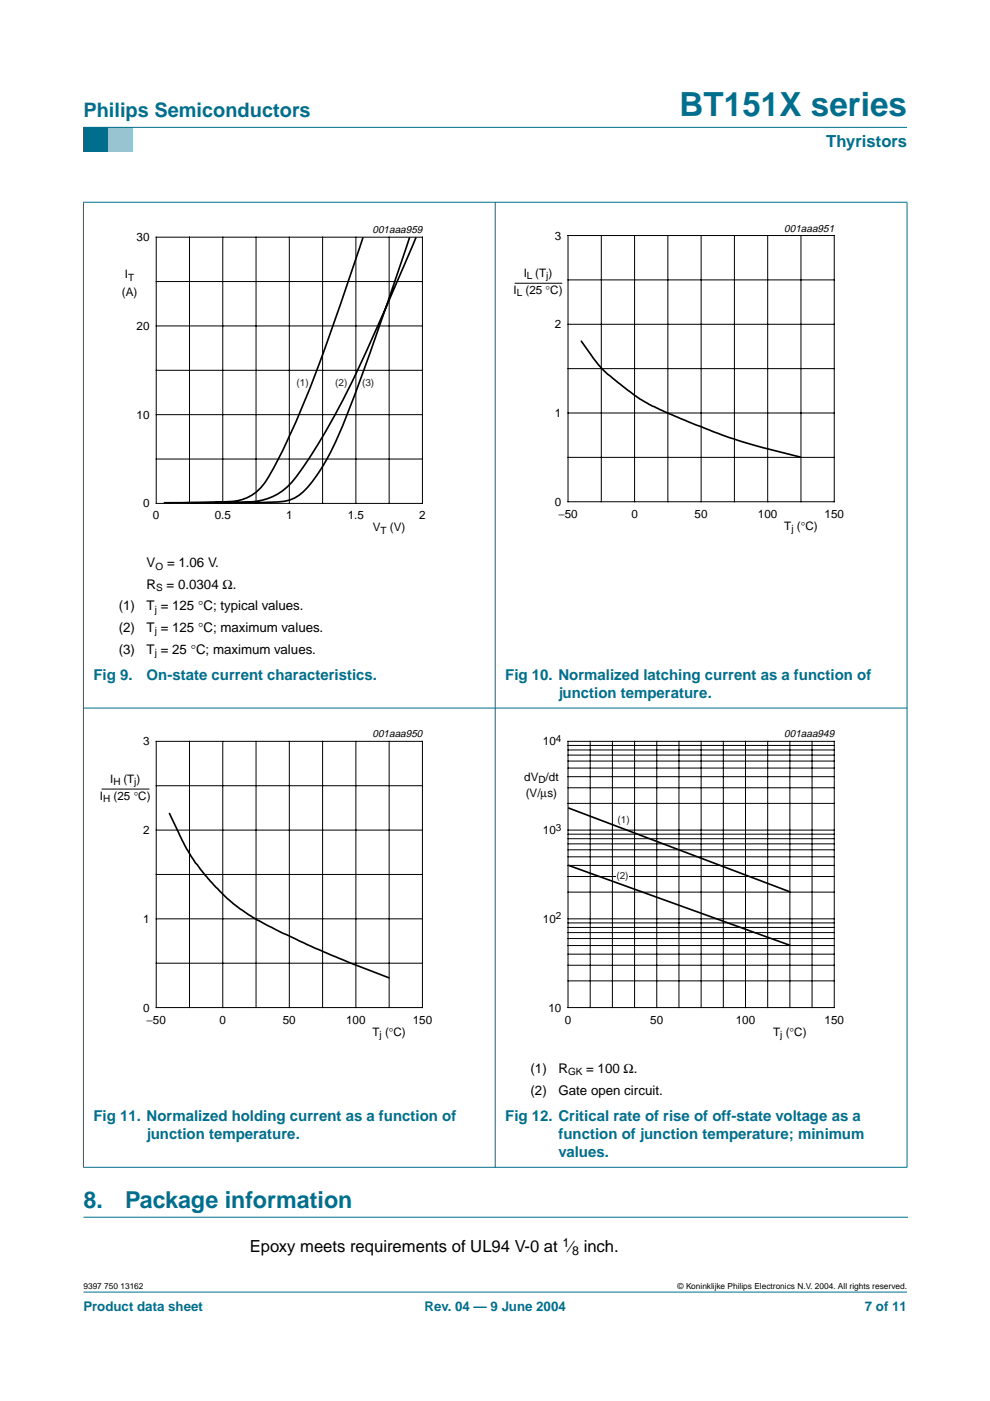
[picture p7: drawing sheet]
<svg xmlns="http://www.w3.org/2000/svg" width="210mm" height="297mm" viewBox="0 0 210 297" stroke-linecap="round" stroke-linejoin="round" font-family="sans-serif">
<path d="M17.7 273.9h174.6z" fill="#006e8c" stroke="#006e8c" stroke-width=".21"/>
<path d="M17.7 27h5.3v5.3h-5.3z" fill-rule="evenodd" fill="#006e8c"/>
<path d="M23 27h5.3v5.3h-5.3z" fill-rule="evenodd" fill="#96c4d6"/>
<g fill="#006e8c" stroke="#006e8c" stroke-width=".21">
<path d="M17.7 27h174.6z"/>
<path d="M17.7 42.9v204.5z"/>
<path d="M105 42.8v204.7z"/>
<path d="M192.3 42.9v204.5z"/>
<path d="M17.6 42.9h174.8z"/>
<path d="M17.6 150.1h174.8z"/>
<path d="M17.6 247.5h174.8z"/>
</g>
<path d="M17.7 258.1h174.7" fill="none" stroke="#006e8c" stroke-width=".21"/>
<path d="M20.4 47.5h81.9v66.3h-81.9z" fill="none" stroke="#fff" stroke-width=".21"/>
<g fill="none" stroke="#000" stroke-width=".21">
<path d="M33.1 50.3h56.5v56.4h-56.5zM33.1 59.7h56.5M40.2 50.3v56.4M47.2 50.3v56.4M54.3 50.3v56.4M61.3 50.3v56.4M68.4 50.3v56.4M75.5 50.3v56.4M82.5 50.3v56.4M33.1 69.1h56.5M33.1 78.5h56.5M33.1 87.9h56.5"/>
<path d="M33.1 97.3h56.5"/>
</g>
<g fill="#fff">
<path d="M76.7 80.1h2.7v2.4h-2.7z"/>
<path d="M71 80.1h2.7v2.4h-2.7z"/>
<path d="M62.8 80.1h2.7v2.4h-2.7z"/>
</g>
<path d="M77 50.3l-.5 1.4a501 501 0 0 1-13.8 37.7l-1.4 3.2a71 71 0 0 1-5.5 10.2 9.6 9.6 0 0 1-8.3 3.6l-12.8 .2M86.9 50.3l-.9 2.5a674.1 674.1 0 0 1-14.1 39.2 41.4 41.4 0 0 1-7.3 12 8.1 8.1 0 0 1-6.3 2.4l-12.7 .2M88.2 50.3l-.3 .7a633.4 633.4 0 0 1-15.2 33.7 102.4 102.4 0 0 1-11.1 17.9 13.1 13.1 0 0 1-10.3 3.9l-11.7 .1M123.3 72.3l2 2.9a26.4 26.4 0 0 0 7.2 7.1 38.4 38.4 0 0 0 11.2 6.1l.6 .4a123.2 123.2 0 0 0 17.3 6.1l8.1 2M35.9 172.5l2 4.1a42.7 42.7 0 0 0 13 16.1 73 73 0 0 0 11.8 6.4l7.5 3.4 12.3 4.8" fill="none" stroke="#000" stroke-width=".35"/>
<path d="M107.7 47.1h81.9v66.3h-81.9zM20.4 154.4h81.9v66.3h-81.9zM107.7 154.4h81.9v66.3h-81.9z" fill="none" stroke="#fff" stroke-width=".21"/>
<g fill="none" stroke="#000" stroke-width=".21">
<path d="M120.4 49.9h56.5v56.5h-56.5zM120.4 59.3h56.5M127.5 49.9v56.5M134.5 49.9v56.5M141.6 49.9v56.5M148.7 49.9v56.5M155.7 49.9v56.5M162.8 49.9v56.5M169.8 49.9v56.5M109.1 60.1h10.1M120.4 68.8h56.5M120.4 78.2h56.5"/>
<path d="M120.4 87.6h56.5M120.4 97h56.5M33.1 157.2h56.5v56.4h-56.5zM40.2 157.2v56.4M47.2 157.2v56.4M54.3 157.2v56.4M61.3 157.2v56.4M68.4 157.2v56.4M75.5 157.2v56.4M82.5 157.2v56.4M120.4 157.2h56.5v56.4h-56.5zM120.4 159h56.5"/>
<path d="M120.4 158h56.5M125.1 157.2v56.4M129.8 157.2v56.4M134.5 157.2v56.4M139.2 157.2v56.4M144 157.2v56.4M148.7 157.2v56.4M153.4 157.2v56.4M158.1 157.2v56.4M162.8 157.2v56.4M167.5 157.2v56.4M172.2 157.2v56.4"/>
<path d="M21.5 167.3h10.2M33.1 166.6h56.5M33.1 176h56.5M120.4 176h56.5M120.4 178.9h56.5M120.4 177.8h56.5M120.4 176.9h56.5M120.4 170.3h56.5M120.4 167h56.5M120.4 164.7h56.5M120.4 162.8h56.5M120.4 161.4h56.5"/>
<path d="M120.4 160.1h56.5M33.1 185.4h56.5M33.1 194.8h56.5M120.4 194.8h56.5M120.4 199h56.5M120.4 197.7h56.5M120.4 196.6h56.5M120.4 195.7h56.5M120.4 189.1h56.5M120.4 185.8h56.5M120.4 183.5h56.5M120.4 181.7h56.5"/>
<path d="M120.4 180.2h56.5M33.1 204.2h56.5M120.4 208h56.5M120.4 204.7h56.5M120.4 202.3h56.5M120.4 200.5h56.5"/>
</g>
<g fill="#fff">
<path d="M130.6 184.5h2.7v2.4h-2.7z"/>
<path d="M130.8 172.8h2.8v2.4h-2.8z"/>
</g>
<path d="M120.4 171.3l47.1 17.8M120.4 183.4l47.1 17" fill="none" stroke="#000" stroke-width=".35"/>
<text font-size="7.1" fill="#006e8c" x="144.1" y="24.7">BT151X series</text>
<g font-size="4.9" fill="#006e8c">
<text x="17.7" y="256.1">8.</text>
<text x="26.5" y="256.1">Package information</text>
</g>
<text font-size="4.2" fill="#006e8c" x="17.7" y="24.9">Philips Semiconductors</text>
<text font-size="3.5" fill="#006e8c" x="175.2" y="31.1">Thyristors</text>
<text font-size="3.5" x="53" y="265.4">Epoxy meets requirements of UL94 V-0 at ⁄ inch.</text>
<g font-size="3.2" fill="#006e8c">
<text x="19.8" y="144.1">Fig 9.</text>
<text x="31.1" y="144.1">On-state current characteristics.</text>
<text x="107.1" y="144.1">Fig 10. Normalized latching current as a function of</text>
<text x="118.4" y="148">junction temperature.</text>
<text x="19.8" y="237.6">Fig 11. Normalized holding current as a function of</text>
<text x="107.1" y="237.6">Fig 12. Critical rate of rise of off-state voltage as a</text>
<text x="31.1" y="241.5">junction temperature.</text>
<text x="118.4" y="241.5">function of junction temperature; minimum</text>
<text x="118.4" y="245.4">values.</text>
</g>
<g font-size="2.8">
<text x="31.1" y="124.8">R</text>
<text x="31.1" y="120.3">V</text>
<text x="35.3" y="124.8">= 0.0304 Ω.</text>
<text x="35.4" y="120.3">= 1.06 V.</text>
<text x="25.2" y="129.4">(1)</text>
<text x="31.1" y="129.4">T = 125 °C; typical values.</text>
<text x="25.2" y="134">(2)</text>
<text x="31.1" y="134">T = 125 °C; maximum values.</text>
<text x="25.2" y="138.6">(3)</text>
<text x="31.1" y="138.6">T = 25 °C; maximum values.</text>
<text x="112.5" y="227.5">(1)</text>
<text x="118.4" y="227.5">R</text>
<text x="124.3" y="227.5">= 100 Ω.</text>
<text x="112.5" y="232.1">(2)</text>
<text x="118.4" y="232.1">Gate open circuit.</text>
</g>
<g font-size="2.8" fill="#006e8c">
<text x="17.7" y="278">Product data sheet</text>
<text x="90" y="278">Rev. 04 — 9 June 2004</text>
<text x="183.4" y="278">7 of 11</text>
</g>
<g font-size="2.6">
<text x="119.2" y="264.3">1</text>
<text x="121.3" y="266">8</text>
</g>
<g font-size="2.5">
<text x="29" y="51.1">30</text>
<text x="117.7" y="50.8">3</text>
<text x="26.5" y="59">I</text>
<text x="111" y="58.7">I</text>
<text x="113.5" y="58.7">(T )</text>
<text x="25.8" y="62.7">(A)</text>
<text x="108.9" y="62.4">I</text>
<text x="111.4" y="62.4">(25 °C)</text>
<text x="29" y="69.9">20</text>
<text x="117.7" y="69.6">2</text>
<text x="29" y="88.8">10</text>
<text x="117.7" y="88.4">1</text>
<text x="30.3" y="107.6">0</text>
<text x="117.7" y="107.2">0</text>
<text x="32.4" y="110.1">0</text>
<text x="45.5" y="110.1">0.5</text>
<text x="60.7" y="110.1">1</text>
<text x="73.7" y="110.1">1.5</text>
<text x="79.1" y="112.7">V</text>
<text x="82.7" y="112.7">(V)</text>
<text x="88.9" y="110.1">2</text>
<text x="118.4" y="109.8">−50</text>
<text x="133.9" y="109.8">0</text>
<text x="147.3" y="109.8">50</text>
<text x="160.7" y="109.8">100</text>
<text x="166.3" y="112.3">T (°C)</text>
<text x="174.8" y="109.8">150</text>
<text x="30.3" y="158">3</text>
<text x="115.1" y="158">10</text>
<text x="23.3" y="165.9">I</text>
<text x="26.2" y="165.9">(T )</text>
<text x="111.1" y="165.6">dV /dt</text>
<text x="21.2" y="169.6">I</text>
<text x="24.1" y="169.6">(25 °C)</text>
<text x="111.5" y="169.1">(V/µs)</text>
<text x="30.3" y="176.8">2</text>
<text x="115.1" y="176.8">10</text>
<text x="30.3" y="195.7">1</text>
<text x="115.1" y="195.7">10</text>
<text x="30.3" y="214.5">0</text>
<text x="116.3" y="214.5">10</text>
<text x="31.1" y="217">−50</text>
<text x="46.5" y="217">0</text>
<text x="60" y="217">50</text>
<text x="73.4" y="217">100</text>
<text x="79" y="219.6">T (°C)</text>
<text x="87.5" y="217">150</text>
<text x="119.7" y="217">0</text>
<text x="137.9" y="217">50</text>
<text x="156" y="217">100</text>
<text x="163.9" y="219.6">T (°C)</text>
<text x="174.8" y="217">150</text>
</g>
<g font-size="2.2">
<text x="79" y="49.4">001aaa959</text>
<text x="166.3" y="49.1">001aaa951</text>
<text x="79" y="156.3">001aaa950</text>
<text x="166.3" y="156.3">001aaa949</text>
</g>
<g font-size="2.1">
<text x="27.2" y="59.5">T</text>
<text x="111.7" y="59.2">L</text>
<text x="115.8" y="59.2">j</text>
<text x="109.6" y="62.9">L</text>
<text x="80.7" y="113.2">T</text>
<text x="167.8" y="112.8">j</text>
<text x="33" y="120.8">O</text>
<text x="33.1" y="125.4">S</text>
<text x="32.8" y="129.9">j</text>
<text x="32.8" y="134.5">j</text>
<text x="32.8" y="139.1">j</text>
<text x="117.8" y="157.3">4</text>
<text x="24" y="166.4">H</text>
<text x="28.5" y="166.4">j</text>
<text x="114.2" y="166.1">D</text>
<text x="21.9" y="170.1">H</text>
<text x="117.8" y="176.1">3</text>
<text x="117.8" y="194.9">2</text>
<text x="80.5" y="220">j</text>
<text x="165.4" y="220">j</text>
<text x="120.4" y="228">GK</text>
</g>
<g font-size="2.1" fill="#231f20">
<text x="62.9" y="81.9">(1)</text>
<text x="71.1" y="81.9">(2)</text>
<text x="76.8" y="81.9">(3)</text>
<text x="130.9" y="174.5">(1)</text>
<text x="130.7" y="186.3">(2)</text>
</g>
<g font-size="1.8">
<text x="17.7" y="273.4">9397 750 13162</text>
<text x="143.7" y="273.4">© Koninklijke Philips Electronics N.V. 2004. All rights reserved.</text>
</g>
</svg>
